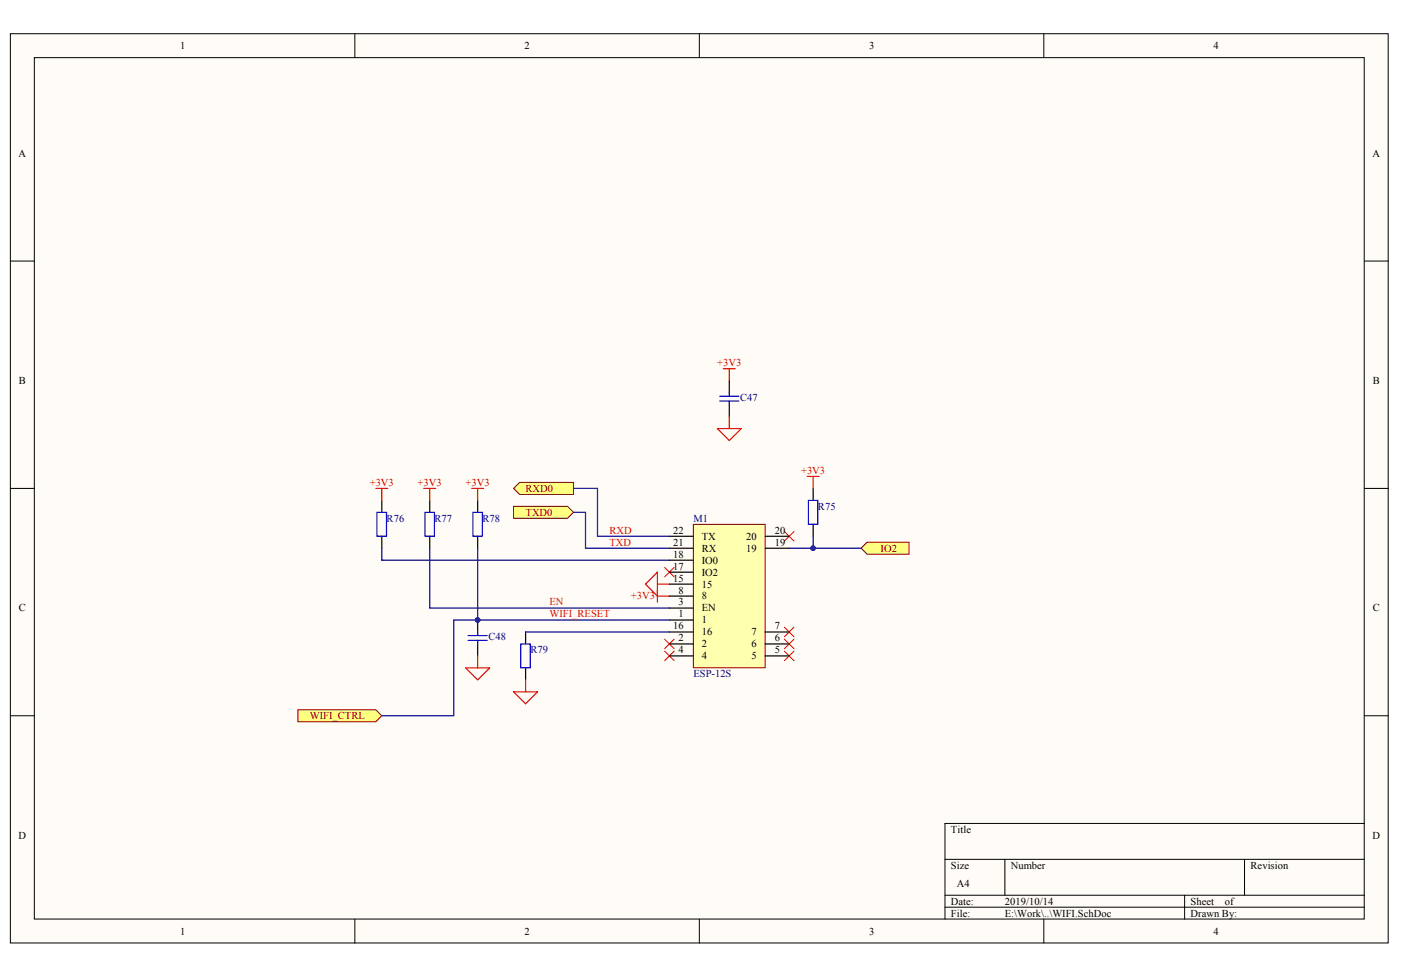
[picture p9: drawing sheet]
<svg xmlns="http://www.w3.org/2000/svg" width="289mm" height="202mm" viewBox="0 0 289 202" stroke-linecap="round" stroke-linejoin="round" font-family="sans-serif">
<g fill="#fffcf8" stroke="#000" stroke-width=".21">
<path d="M2.1 7h284.2v187.5h-284.2z"/>
<path d="M7.1 11.9h274.2v177.7h-274.2z"/>
</g>
<g fill="none" stroke="#000" stroke-width=".21">
<path d="M73.2 7v4.9M144.2 7v4.9M215.3 7v4.9M2.1 53.8h5M281.4 53.8h4.9M2.1 100.7h5M281.4 100.7h4.9M2.1 147.6h5M281.4 147.6h4.9M194.9 177.3h86.5M207.2 177.3v7.4M256.7 177.3v7.4"/>
<path d="M281.4 169.8h-86.5v19.8M73.2 189.6v4.9M144.2 189.6v4.9M194.9 184.7h86.5M194.9 187.1h86.5M215.3 189.6v4.9M244.3 184.7v4.9"/>
</g>
<path d="M149.2 76.1h2.4M150.4 76.1v2.4" fill="none" stroke="#f00" stroke-width=".25"/>
<g fill="#ffff80" stroke="#800000" stroke-width=".21">
<path d="M105.9 104.4h11.1l1.3 1.3-1.3 1.2h-11.1z" fill-rule="evenodd"/>
<path d="M105.9 100.7l1.3-1.2h11.1v2.5h-11.1z" fill-rule="evenodd"/>
</g>
<path d="M150.4 78.5v2.5M150.4 83.5v2.4" fill="none" stroke="#000" stroke-width=".25"/>
<path d="M148.4 81.7h4M148.4 82.7h4M150.4 81v.7M150.4 82.7v.8" fill="none" stroke="#00f" stroke-width=".25"/>
<path d="M147.9 88.4h5l-2.5 2.5zM150.4 85.9v2.5" fill="none" stroke="#f00" stroke-width=".25"/>
<path d="M98.5 127.9h-4.9v19.7h-14.9" fill="none" stroke="#000080" stroke-width=".25"/>
<g fill="#ffff80" stroke="#800000" stroke-width=".21">
<path d="M61.4 146.4h16.1l1.2 1.2-1.2 1.3h-16.1z" fill-rule="evenodd"/>
<path d="M177.6 113.1l1.2-1.3h8.7v2.5h-8.7z" fill-rule="evenodd"/>
</g>
<path d="M78.7 103.2v2.5M78.7 110.6v2.5M88.6 103.2v2.5M88.6 110.6v2.5M98.5 103.2v2.5M98.5 110.6v2.5M167.7 100.7v2.5M167.7 108.1v2.5M98.5 127.9v2.5M98.5 132.8v2.5M108.4 130.4v2.4M108.4 137.8v2.4" fill="none" stroke="#000" stroke-width=".25"/>
<path d="M77.7 105.7h2v4.9h-2zM87.6 105.7h2v4.9h-2zM97.5 105.7h2v4.9h-2zM166.7 103.2h2v4.9h-2zM96.5 131.1h4M96.5 132.1h4M98.5 130.4v.7M98.5 132.1v.7M107.4 132.8h2v4.9h-2z" fill="none" stroke="#00f" stroke-width=".25"/>
<g fill="none" stroke="#f00" stroke-width=".21">
<path d="M137.1 117l1.9 2M139 117l-1.9 2M161.8 109.6l1.9 2M163.7 109.6l-1.9 2M137.1 131.8l1.9 2M137.1 134.3l1.9 2M139 131.8l-1.9 2M139 134.3l-1.9 2M161.8 129.4l1.9 1.9M161.8 131.8l1.9 2M161.8 134.3l1.9 2M163.7 129.4l-1.9 1.9"/>
<path d="M163.7 131.8l-1.9 2M163.7 134.3l-1.9 2"/>
</g>
<path d="M78.7 113.1v2.5h59.3M78.7 115.6h.1M88.6 113.1v12.3h49.4M98.5 113.1v14.8h39.5M118.3 100.7h4.9v9.9h14.8M118.3 105.7h2.4v7.4h17.3M162.8 113.1h14.8M167.7 110.6v2.5M108.4 130.4h29.6" fill="none" stroke="#000080" stroke-width=".25"/>
<g fill="none" stroke="#f00" stroke-width=".25">
<path d="M166.5 98.3h2.4M167.7 98.3v2.4M77.5 100.7h2.5M78.7 100.7v2.5M87.4 100.7h2.5M88.6 100.7v2.5M97.3 100.7h2.4M98.5 100.7v2.5M96 137.8h5l-2.5 2.4zM98.5 135.3v2.5M135.6 120.5h2.4M138 123h-2.4l-2.5-2.5 2.5-2.5v6.2"/>
<path d="M105.9 142.7h5l-2.5 2.5zM108.4 140.2v2.5"/>
</g>
<path d="M143 108.1h14.8v29.6h-14.8z" fill="#ffffb0" stroke="#800000" stroke-width=".21"/>
<g fill="none" stroke="#000" stroke-width=".25">
<path d="M138 118h5M138 115.6h5M138 113.1h5M138 110.6h5M157.8 113.1h5M157.8 110.6h5M138 127.9h5M138 132.8h5M138 125.4h5M138 135.3h5M138 130.4h5M138 123h5"/>
<path d="M138 120.5h5M157.8 132.8h5M157.8 135.3h5M157.8 130.4h5"/>
</g>
<g fill="#000080" stroke="#000080" stroke-width=".21">
<circle cx="98.5" cy="127.9" r=".49"/>
<circle cx="167.7" cy="113.1" r=".49"/>
</g>
<g font-size="2.2">
<text x="37.1" y="10.1">1</text>
<text x="108.2" y="10.1">2</text>
<text x="179.2" y="10.1">3</text>
<text x="250.3" y="10.1">4</text>
<text x="3.8" y="32.3">A</text>
<text x="283.1" y="32.3">A</text>
<text x="3.9" y="79.2">B</text>
<text x="283.1" y="79.2">B</text>
<text x="138.8" y="112.6">21</text>
<text x="138.8" y="110.1">22</text>
<text x="144.7" y="113.8">RX</text>
<text x="144.7" y="111.3">TX</text>
<text x="153.9" y="113.8">19</text>
<text x="153.9" y="111.3">20</text>
<text x="159.8" y="112.6">19</text>
<text x="159.8" y="110.1">20</text>
<text x="138.8" y="120">15</text>
<text x="138.8" y="117.5">17</text>
<text x="138.8" y="115">18</text>
<text x="144.7" y="118.7">IO2</text>
<text x="144.7" y="116.3">IO0</text>
<text x="139.9" y="124.9">3</text>
<text x="139.9" y="122.4">8</text>
<text x="144.7" y="123.7">8</text>
<text x="144.7" y="121.2">15</text>
<text x="3.9" y="126.1">C</text>
<text x="138.8" y="129.8">16</text>
<text x="139.9" y="127.4">1</text>
<text x="144.7" y="128.6">1</text>
<text x="144.7" y="126.1">EN</text>
<text x="144.7" y="131.1">16</text>
<text x="155" y="131.1">7</text>
<text x="159.8" y="129.8">7</text>
<text x="283.1" y="126.1">C</text>
<text x="139.9" y="132.3">2</text>
<text x="139.9" y="134.8">4</text>
<text x="144.7" y="133.5">2</text>
<text x="144.7" y="136">4</text>
<text x="155" y="136">5</text>
<text x="155" y="133.5">6</text>
<text x="159.8" y="134.8">5</text>
<text x="159.8" y="132.3">6</text>
<text x="3.8" y="173">D</text>
<text x="196.1" y="171.8">Title</text>
<text x="283.1" y="173">D</text>
<text x="196.1" y="179.2">Size</text>
<text x="208.5" y="179.2">Number</text>
<text x="257.9" y="179.2">Revision</text>
<text x="197.4" y="182.9">A4</text>
<text x="196.1" y="186.6">Date:</text>
<text x="196.1" y="189.1">File:</text>
<text x="207.2" y="186.6">2019/10/14</text>
<text x="207.2" y="189.1">E:\Work\..\WIFI.SchDoc</text>
<text x="245.5" y="186.6">Sheet</text>
<text x="245.5" y="189.1">Drawn By:</text>
<text x="252.6" y="186.6">of</text>
<text x="37.1" y="192.8">1</text>
<text x="108.2" y="192.8">2</text>
<text x="179.2" y="192.8">3</text>
<text x="250.3" y="192.8">4</text>
</g>
<g font-size="2.2" fill="#f00">
<text x="147.9" y="75.5">+3V3</text>
<text x="76.2" y="100.2">+3V3</text>
<text x="86.1" y="100.2">+3V3</text>
<text x="96" y="100.2">+3V3</text>
<text x="165.2" y="97.7">+3V3</text>
<text x="125.7" y="110.1">RXD</text>
<text x="125.7" y="112.6">TXD</text>
<text x="113.3" y="124.9">EN</text>
<text x="130.1" y="123.7">+3V3</text>
<text x="113.3" y="127.4">WIFI_RESET</text>
</g>
<g font-size="2.2" fill="#000080">
<text x="152.6" y="82.7">C47</text>
<text x="79.7" y="107.6">R76</text>
<text x="89.6" y="107.6">R77</text>
<text x="99.5" y="107.6">R78</text>
<text x="143" y="107.6">M1</text>
<text x="168.7" y="105.1">R75</text>
<text x="100.7" y="132">C48</text>
<text x="109.4" y="134.8">R79</text>
<text x="143" y="139.7">ESP-12S</text>
</g>
<g font-size="2.2" fill="#800000">
<text x="108.4" y="101.4">RXD0</text>
<text x="108.4" y="106.4">TXD0</text>
<text x="181.6" y="113.8">IO2</text>
<text x="63.9" y="148.3">WIFI_CTRL</text>
</g>
</svg>
